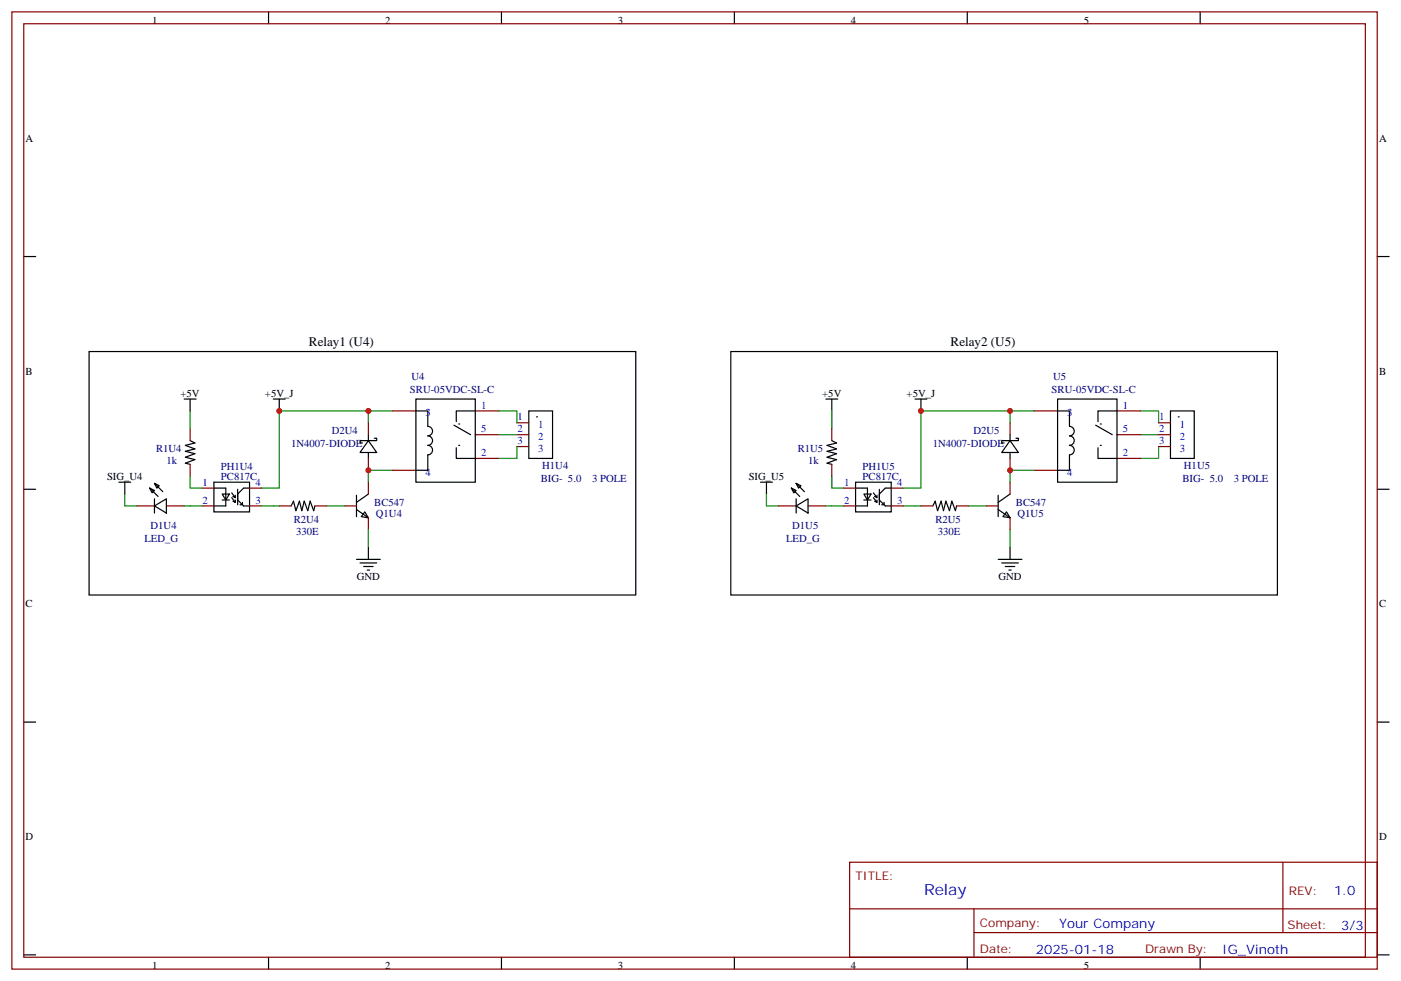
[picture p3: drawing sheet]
<svg xmlns="http://www.w3.org/2000/svg" width="416mm" height="291mm" viewBox="0 0 416 291" stroke-linecap="round" stroke-linejoin="round" font-family="sans-serif">
<g fill="none" stroke="#000" stroke-width=".35">
<path d="M79.7 3.5v3.6M148.9 3.5v3.6M218 3.5v3.6M287.2 3.5v3.6M356.3 3.5v3.6M7.1 76.2h3.5M408.9 76.2h3.5M26.5 104.4h162.2v72.3h-162.2zM54.7 118.5h3.5M56.4 118.5v3.6M81.1 118.5h3.6M82.9 118.5v3.6"/>
<path d="M123.5 118.5h17.6v24.7h-17.6zM217 104.4h162.2v72.3h-162.2zM245.2 118.5h3.5M246.9 118.5v3.6M271.6 118.5h3.6M273.4 118.5v3.6M314 118.5h17.6v24.7h-17.6zM56.4 130.9l1.5 .7-2.9 .7 2.9 1.1-2.9 .7 2.9 .7-2.9 1 2.9 .7-2.9 1.1 1.4 .3M109.4 130.9l2.4 3.5h-4.9zM109.4 129.1v1.8M109.4 134.4v1.8M111.1 130.2h.7v.7h-4.9v.7h.7"/>
<path d="M123.5 122.1h3.5v4.5a1.41 1.41 0 0 1 1.4 1.5 1.41 1.41 0 0 1-1.4 1.4 1.41 1.41 0 0 1 1.4 1.4 1.41 1.41 0 0 1-1.4 1.4 1.41 1.41 0 0 1 1.4 1.4 1.41 1.41 0 0 1-1.4 1.4v4.6h-3.5M134.8 126.3l4.9 2.8M135.5 133v3.2h5.6M141.1 122.1h-5.6v3.1M157 122.1h7v14.1h-7zM246.9 130.9l1.5 .7-2.9 .7 2.9 1.1-2.9 .7 2.9 .7-2.9 1 2.9 .7-2.9 1.1 1.4 .3M299.9 130.9l2.4 3.5h-4.9zM299.9 129.1v1.8M299.9 134.4v1.8M301.6 130.2h.7v.7h-4.9v.7h.7M314 122.1h3.5v4.5a1.41 1.41 0 0 1 1.4 1.5 1.41 1.41 0 0 1-1.4 1.4 1.41 1.41 0 0 1 1.4 1.4 1.41 1.41 0 0 1-1.4 1.4 1.41 1.41 0 0 1 1.4 1.4 1.41 1.41 0 0 1-1.4 1.4v4.6h-3.5M325.3 126.3l4.9 2.8"/>
<path d="M326 133v3.2h5.6M331.6 122.1h-5.6v3.1M347.5 122.1h7v14.1h-7zM7.1 145.3h3.5M35.3 143.2h3.5M37 143.2v3.6M44.4 145l1.5 .7-.7 .7zM44.4 145l2.5 2.5M45.9 150.3l3.5-2.1v4.2zM45.9 143.6l1.4 .7-.7 .7zM45.9 143.6l2.4 2.5M45.9 148.2v4.2"/>
<path d="M63.5 143.2h10.6v8.8h-10.6zM63.5 145h3.5v5.3h-3.5M66 146.8h2.1l-1.1 1.7zM66 148.5h2.1M68.8 146.4l1 1.4M68.8 147.8l1 1.4M69.8 147.1v.7l-.7-.3M69.8 148.5v.7l-.7-.3M70.6 145.3v4.6M72 149.2v.7h-.7M74.1 145h-1.8l-1.7 1.8v1.7l1.7 1.8h1.8M86.4 150.3l.7-1.4 .7 2.8 1.1-2.8 .7 2.8 .7-2.8 1.1 2.8 .7-2.8 1 2.8 .4-1.4"/>
<path d="M105.8 147.1v6.4M105.8 151.3l3.6 2.5M108.3 152l1.1 1.8-2.2-.3zM109.4 146.8l-3.6 2.4M225.8 143.2h3.5M227.5 143.2v3.6M234.9 145l1.5 .7-.7 .7zM234.9 145l2.5 2.5M236.4 150.3l3.5-2.1v4.2zM236.4 143.6l1.4 .7-.7 .7zM236.4 143.6l2.4 2.5M236.4 148.2v4.2"/>
<path d="M254 143.2h10.6v8.8h-10.6zM254 145h3.5v5.3h-3.5M256.5 146.8h2.1l-1.1 1.7zM256.5 148.5h2.1M259.3 146.4l1 1.4M259.3 147.8l1 1.4M260.3 147.1v.7l-.7-.3M260.3 148.5v.7l-.7-.3M261.1 145.3v4.6M262.5 149.2v.7h-.7M264.6 145h-1.8l-1.7 1.8v1.7l1.7 1.8h1.8M276.9 150.3l.7-1.4 .7 2.8 1.1-2.8 .7 2.8 .7-2.8 1.1 2.8 .7-2.8 1 2.8 .4-1.4"/>
<path d="M296.3 147.1v6.4M296.3 151.3l3.6 2.5M298.8 152l1.1 1.8-2.2-.3zM299.9 146.8l-3.6 2.4M408.9 145.3h3.5M105.8 166.2h7.1M106.9 167.2h4.9M107.9 168.3h2.9M109 169.3h.7M109.4 162.6v3.6M296.3 166.2h7.1M297.4 167.2h4.9"/>
<path d="M298.4 168.3h2.9M299.5 169.3h.7M299.9 162.6v3.6M7.1 214.5h3.5M408.9 214.5h3.5M7.1 283.6h3.5M79.7 284.3v3.6M148.9 284.3v3.6M218 284.3v3.6M287.2 284.3v3.6M356.3 284.3v3.6M408.9 283.6h3.5"/>
</g>
<g fill="none" stroke="#870000" stroke-width=".35">
<path d="M3.5 3.5h405.4v284.4h-405.4zM7.1 7.1h398.2v277.2h-398.2zM56.4 127.4v3.5M56.4 137.9v3.6M109.4 125.6v3.5M109.4 136.2v3.5M116.4 122.1h7.1M116.4 139.7h7.1M141.1 122.1h7.1M141.1 136.2h7.1M141.1 129.1h7.1M153.5 129.1h3.5"/>
<path d="M153.5 125.6h3.5M153.5 132.6h3.5M246.9 127.4v3.5M246.9 137.9v3.6M299.9 125.6v3.5M299.9 136.2v3.5M306.9 122.1h7.1M306.9 139.7h7.1M331.6 122.1h7.1M331.6 136.2h7.1M331.6 129.1h7.1M344 129.1h3.5"/>
<path d="M344 125.6h3.5M344 132.6h3.5M40.6 150.3h5.3M49.4 150.3h5.3M60 145h3.5M60 150.3h3.5M74.1 145h3.5M74.1 150.3h3.5M82.9 150.3h3.5M93.5 150.3h3.5M102.3 150.3h3.5M109.4 143.2v3.6"/>
<path d="M109.4 153.8v3.5M231.1 150.3h5.3M239.9 150.3h5.3M250.5 145h3.5M250.5 150.3h3.5M264.6 145h3.5M264.6 150.3h3.5M273.4 150.3h3.5M284 150.3h3.5M292.8 150.3h3.5M299.9 143.2v3.6M299.9 153.8v3.5"/>
<path d="M252.2 256.1h156.7v28.2h-156.7zM380.9 256.1v20.9M252.3 270h156.4M289.1 277h119.6M289.1 270v14.1"/>
</g>
<g fill="none" stroke="#008700" stroke-width=".35">
<path d="M56.4 122.1v5.3M109.4 122.1h-26.5v22.9h-5.3M116.4 122.1h-7v3.5M116.4 139.7h-7v3.5M148.2 122.1h5.3v3.5M148.2 129.1h5.3M153.5 132.6v3.6h-5.3M246.9 122.1v5.3M299.9 122.1h-26.5v22.9h-5.3M306.9 139.7h-7v3.5M306.9 122.1h-7v3.5M338.7 122.1h5.3v3.5"/>
<path d="M338.7 129.1h5.3M344 132.6v3.6h-5.3M37 146.8v3.5h3.6M54.7 150.3h5.3M56.4 141.5v3.5h3.6M77.6 150.3h5.3M97 150.3h5.3M109.4 157.3v5.3M227.5 146.8v3.5h3.6M245.2 150.3h5.3M246.9 141.5v3.5h3.6M268.1 150.3h5.3"/>
<path d="M287.5 150.3h5.3M299.9 157.3v5.3"/>
</g>
<g fill="#000">
<circle cx="136.2" cy="125.9" r=".18"/>
<circle cx="136.2" cy="132.3" r=".18"/>
<circle cx="141.1" cy="129.1" r=".18"/>
<circle cx="159.3" cy="123.8" r=".18"/>
<circle cx="326.7" cy="132.3" r=".18"/>
<circle cx="326.7" cy="125.9" r=".18"/>
<circle cx="331.6" cy="129.1" r=".18"/>
<circle cx="349.8" cy="123.8" r=".18"/>
</g>
<g fill="#c00">
<circle cx="299.9" cy="122.1" r=".88"/>
<circle cx="273.4" cy="122.1" r=".88"/>
<circle cx="299.9" cy="139.7" r=".88"/>
<circle cx="109.4" cy="139.7" r=".88"/>
<circle cx="82.9" cy="122.1" r=".88"/>
<circle cx="109.4" cy="122.1" r=".88"/>
</g>
<text font-size="4.6" fill="#00f" x="274.3" y="265.8">Relay</text>
<g font-size="3.9">
<text x="91.7" y="102.7">Relay1 (U4)</text>
<text x="282.2" y="102.7">Relay2 (U5)</text>
</g>
<g font-size="3.9" fill="#00f">
<text x="396" y="266">1.0</text>
<text x="314.4" y="275.6">Your Company</text>
<text x="398.2" y="276.3">3/3</text>
<text x="307.5" y="283.4">2025-01-18</text>
<text x="362.9" y="283.3">IG_Vinoth</text>
</g>
<g font-size="3.5" fill="#800">
<text x="254" y="261.3">TITLE:</text>
<text x="382.6" y="265.9">REV:</text>
<text x="290.9" y="275.5">Company:</text>
<text x="382.3" y="276.1">Sheet:</text>
<text x="290.9" y="283.1">Date:</text>
<text x="339.9" y="283.2">Drawn By:</text>
</g>
<g font-size="3.2">
<text x="45.2" y="7">1</text>
<text x="114.3" y="7">2</text>
<text x="183.4" y="7">3</text>
<text x="252.6" y="7">4</text>
<text x="321.7" y="7">5</text>
<text x="7.6" y="42.1">A</text>
<text x="409.4" y="42.1">A</text>
<text x="7.6" y="111.3">B</text>
<text x="409.4" y="111.3">B</text>
<text x="53.6" y="117.9">+5V</text>
<text x="78.7" y="117.9">+5V_J</text>
<text x="244.1" y="117.9">+5V</text>
<text x="269.2" y="117.9">+5V_J</text>
<text x="31.8" y="142.6">SIG_U4</text>
<text x="222.3" y="142.6">SIG_U5</text>
<text x="105.9" y="172.2">GND</text>
<text x="296.4" y="172.2">GND</text>
<text x="7.6" y="180.4">C</text>
<text x="409.4" y="180.4">C</text>
<text x="7.6" y="249.5">D</text>
<text x="409.4" y="249.5">D</text>
<text x="45.2" y="287.8">1</text>
<text x="114.3" y="287.8">2</text>
<text x="183.4" y="287.8">3</text>
<text x="252.6" y="287.8">4</text>
<text x="321.7" y="287.8">5</text>
</g>
<g font-size="3.2" fill="#000080">
<text x="122.2" y="113">U4</text>
<text x="312.7" y="113">U5</text>
<text x="121.7" y="116.8">SRU-05VDC-SL-C</text>
<text x="312.2" y="116.8">SRU-05VDC-SL-C</text>
<text x="98.5" y="128.9">D2U4</text>
<text x="289" y="128.9">D2U5</text>
<text x="46.3" y="134.1">R1U4</text>
<text x="49.4" y="137.9">1k</text>
<text x="86.4" y="132.6">1N4007-DIODE</text>
<text x="236.8" y="134.1">R1U5</text>
<text x="239.9" y="137.9">1k</text>
<text x="276.9" y="132.6">1N4007-DIODE</text>
<text x="65.6" y="139.5">PH1U4</text>
<text x="65.6" y="142.6">PC817C</text>
<text x="160.5" y="143.2">BIG- 5.0</text>
<text x="161" y="139.4">H1U4</text>
<text x="175.8" y="143.2">3 POLE</text>
<text x="256.1" y="139.5">PH1U5</text>
<text x="256.1" y="142.6">PC817C</text>
<text x="351" y="143.2">BIG- 5.0</text>
<text x="351.5" y="139.4">H1U5</text>
<text x="366.3" y="143.2">3 POLE</text>
<text x="87.2" y="155.5">R2U4</text>
<text x="111.1" y="150.3">BC547</text>
<text x="111.6" y="153.6">Q1U4</text>
<text x="277.7" y="155.5">R2U5</text>
<text x="301.6" y="150.3">BC547</text>
<text x="302.1" y="153.6">Q1U5</text>
<text x="42.9" y="160.9">LED_G</text>
<text x="44.7" y="157.1">D1U4</text>
<text x="87.9" y="159">330E</text>
<text x="233.4" y="160.9">LED_G</text>
<text x="235.2" y="157.1">D1U5</text>
<text x="278.4" y="159">330E</text>
</g>
<g font-size="3.2" fill="#00f">
<text x="126.3" y="123.6">3</text>
<text x="142.9" y="121.4">1</text>
<text x="153.6" y="124.9">1</text>
<text x="316.8" y="123.6">3</text>
<text x="333.4" y="121.4">1</text>
<text x="344.1" y="124.9">1</text>
<text x="142.9" y="128.4">5</text>
<text x="153.6" y="128.4">2</text>
<text x="153.6" y="131.9">3</text>
<text x="159.8" y="127.2">1</text>
<text x="159.8" y="130.7">2</text>
<text x="333.4" y="128.4">5</text>
<text x="344.1" y="128.4">2</text>
<text x="344.1" y="131.9">3</text>
<text x="350.3" y="127.2">1</text>
<text x="350.3" y="130.7">2</text>
<text x="142.9" y="135.5">2</text>
<text x="159.8" y="134.2">3</text>
<text x="333.4" y="135.5">2</text>
<text x="350.3" y="134.2">3</text>
<text x="126.3" y="141.3">4</text>
<text x="316.8" y="141.3">4</text>
<text x="60.1" y="144.3">1</text>
<text x="60.1" y="149.6">2</text>
<text x="75.8" y="149.6">3</text>
<text x="75.8" y="144.3">4</text>
<text x="250.6" y="144.3">1</text>
<text x="250.6" y="149.6">2</text>
<text x="266.3" y="149.6">3</text>
<text x="266.3" y="144.3">4</text>
</g>
</svg>
